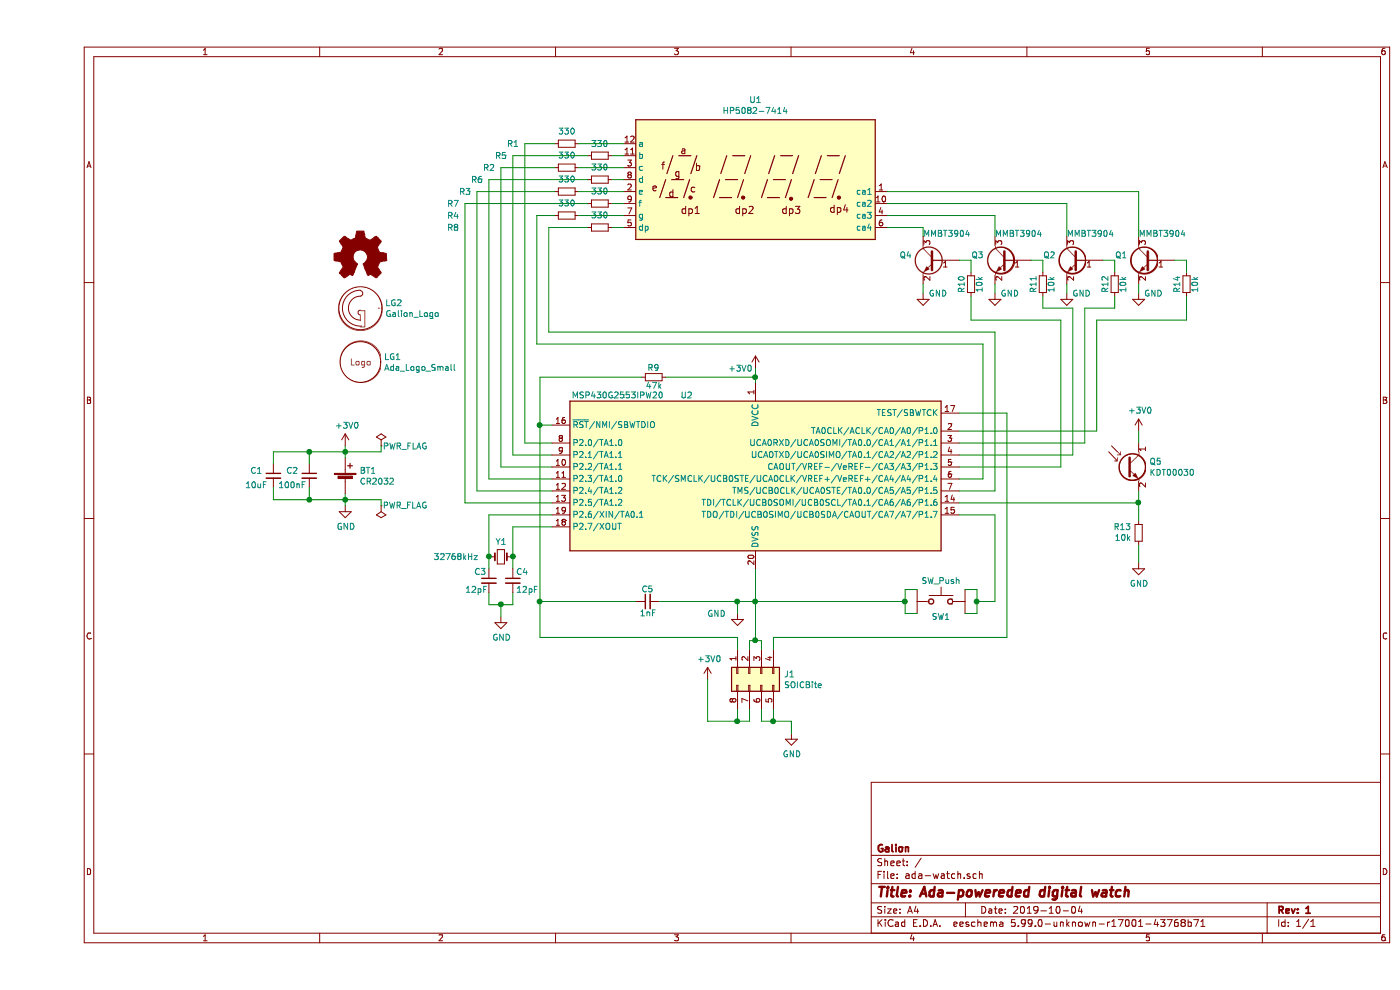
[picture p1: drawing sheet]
EESchema Schematic File Version 5
EELAYER 30 0
EELAYER END
$Descr A4 11693 8268
encoding utf-8
Sheet 1 1
Title "Ada-powereded digital watch"
Date "2019-10-04"
Rev "1"
Comp "Galion"
Comment1 ""
Comment2 ""
Comment3 ""
Comment4 ""
Comment5 ""
Comment6 ""
Comment7 ""
Comment8 ""
Comment9 ""
$EndDescr
$Comp
L custom_symbols:SW_Push_SKRPACE101 SW1
U 1 1
P 7550 5025
F 0 "SW1" V 7675 5025 50  0000 C CNN
F 1 "SW_Push" V 7375 5025 50  0000 C CNN
F 2 "custom_symbols:SKRPACE010" H 7550 5225 50  0001 C CNN
F 3 "~" H 7550 5225 50  0001 C CNN
	1    7550 5025
	0    1    1    0   
$EndComp
$Comp
L custom_symbols:HP5082-7414 U1
U 1 1
P 6000 1500
F 0 "U1" H 6000 2167 50  0000 C CNN
F 1 "HP5082-7414" H 6000 2076 50  0000 C CNN
F 2 "custom_symbols:DIP-12_W7.62mm_CustomPads_NoSilk" H 6000 900 50  0001 C CNN
F 3 "https://archive.org/details/bitsavers_hpdataBookicsDesignersCatalog_47988337/page/n71" H 5570 1530 50  0001 C CNN
	1    6000 1500
	1    0    0    -1  
$EndComp
$Comp
L Device:R_Small R8
U 1 1
P 4700 1900
F 0 "R8" V 4700 675 50  0000 C CNN
F 1 "330" V 4595 1900 50  0000 C CNN
F 2 "Resistor_SMD:R_0603_1608Metric_Pad1.05x0.95mm_HandSolder" H 4700 1900 50  0001 C CNN
F 3 "~" H 4700 1900 50  0001 C CNN
	1    4700 1900
	0    1    1    0   
$EndComp
$Comp
L Device:R_Small R4
U 1 1
P 4425 1800
F 0 "R4" V 4425 850 50  0000 C CNN
F 1 "330" V 4320 1800 50  0000 C CNN
F 2 "Resistor_SMD:R_0603_1608Metric_Pad1.05x0.95mm_HandSolder" H 4425 1800 50  0001 C CNN
F 3 "~" H 4425 1800 50  0001 C CNN
	1    4425 1800
	0    1    1    0   
$EndComp
$Comp
L Device:R_Small R7
U 1 1
P 4700 1700
F 0 "R7" V 4700 475 50  0000 C CNN
F 1 "330" V 4595 1700 50  0000 C CNN
F 2 "Resistor_SMD:R_0603_1608Metric_Pad1.05x0.95mm_HandSolder" H 4700 1700 50  0001 C CNN
F 3 "~" H 4700 1700 50  0001 C CNN
	1    4700 1700
	0    1    1    0   
$EndComp
$Comp
L Device:R_Small R3
U 1 1
P 4425 1600
F 0 "R3" V 4425 750 50  0000 C CNN
F 1 "330" V 4320 1600 50  0000 C CNN
F 2 "Resistor_SMD:R_0603_1608Metric_Pad1.05x0.95mm_HandSolder" H 4425 1600 50  0001 C CNN
F 3 "~" H 4425 1600 50  0001 C CNN
	1    4425 1600
	0    1    1    0   
$EndComp
$Comp
L Device:R_Small R6
U 1 1
P 4700 1500
F 0 "R6" V 4700 475 50  0000 C CNN
F 1 "330" V 4595 1500 50  0000 C CNN
F 2 "Resistor_SMD:R_0603_1608Metric_Pad1.05x0.95mm_HandSolder" H 4700 1500 50  0001 C CNN
F 3 "~" H 4700 1500 50  0001 C CNN
	1    4700 1500
	0    1    1    0   
$EndComp
$Comp
L Device:R_Small R2
U 1 1
P 4425 1400
F 0 "R2" V 4425 750 50  0000 C CNN
F 1 "330" V 4320 1400 50  0000 C CNN
F 2 "Resistor_SMD:R_0603_1608Metric_Pad1.05x0.95mm_HandSolder" H 4425 1400 50  0001 C CNN
F 3 "~" H 4425 1400 50  0001 C CNN
	1    4425 1400
	0    1    1    0   
$EndComp
$Comp
L Device:R_Small R5
U 1 1
P 4700 1300
F 0 "R5" V 4700 475 50  0000 C CNN
F 1 "330" V 4600 1300 50  0000 C CNN
F 2 "Resistor_SMD:R_0603_1608Metric_Pad1.05x0.95mm_HandSolder" H 4700 1300 50  0001 C CNN
F 3 "~" H 4700 1300 50  0001 C CNN
	1    4700 1300
	0    1    1    0   
$EndComp
$Comp
L Device:R_Small R1
U 1 1
P 4425 1200
F 0 "R1" V 4425 750 50  0000 C CNN
F 1 "330" V 4320 1200 50  0000 C CNN
F 2 "Resistor_SMD:R_0603_1608Metric_Pad1.05x0.95mm_HandSolder" H 4425 1200 50  0001 C CNN
F 3 "~" H 4425 1200 50  0001 C CNN
	1    4425 1200
	0    1    1    0   
$EndComp
Wire Wire Line
	4900 1200 4525 1200
Wire Wire Line
	4900 1300 4800 1300
Wire Wire Line
	4900 1400 4525 1400
Wire Wire Line
	4900 1500 4800 1500
Wire Wire Line
	4900 1600 4525 1600
Wire Wire Line
	4900 1700 4800 1700
Wire Wire Line
	4900 1800 4525 1800
Wire Wire Line
	4900 1900 4800 1900
Wire Wire Line
	4300 3700 4075 3700
Wire Wire Line
	4075 3700 4075 1200
Wire Wire Line
	4075 1200 4325 1200
Wire Wire Line
	4600 1300 3975 1300
Wire Wire Line
	3975 1300 3975 3800
Wire Wire Line
	3975 3800 4300 3800
Wire Wire Line
	4325 1400 3875 1400
Wire Wire Line
	3875 1400 3875 3900
Wire Wire Line
	3875 3900 4300 3900
Wire Wire Line
	4600 1500 3775 1500
Wire Wire Line
	3775 1500 3775 4000
Wire Wire Line
	3775 4000 4300 4000
Wire Wire Line
	4325 1600 3675 1600
Wire Wire Line
	3675 1600 3675 4100
Wire Wire Line
	3675 4100 4300 4100
Wire Wire Line
	4600 1700 3575 1700
Wire Wire Line
	3575 1700 3575 4200
Wire Wire Line
	3575 4200 4300 4200
Wire Wire Line
	7900 4000 7700 4000
$Comp
L power:GND #PWR0101
U 1 1
P 5850 5125
F 0 "#PWR0101" H 5850 4875 50  0001 C CNN
F 1 "GND" H 5675 5125 50  0000 C CNN
F 2 "" H 5850 5125 50  0001 C CNN
F 3 "" H 5850 5125 50  0001 C CNN
	1    5850 5125
	1    0    0    -1  
$EndComp
Wire Wire Line
	8000 4300 8000 5025
Wire Wire Line
	6000 5025 6000 4750
$Comp
L custom_symbols:KDT00030 Q5
U 1 1
P 9100 3900
F 0 "Q5" H 9290 3946 50  0000 L CNN
F 1 "KDT00030" H 9290 3855 50  0000 L CNN
F 2 "LED_SMD:LED_0603_1608Metric" H 9580 3760 50  0001 C CNN
F 3 "https://www.onsemi.com/pub/Collateral/KDT00030-D.PDF" H 9100 3900 50  0001 C CNN
	1    9100 3900
	1    0    0    -1  
$EndComp
Wire Wire Line
	7700 4200 9200 4200
Wire Wire Line
	9200 4200 9200 4100
$Comp
L power:GND #PWR0102
U 1 1
P 9200 4700
F 0 "#PWR0102" H 9200 4450 50  0001 C CNN
F 1 "GND" H 9205 4527 50  0000 C CNN
F 2 "" H 9200 4700 50  0001 C CNN
F 3 "" H 9200 4700 50  0001 C CNN
	1    9200 4700
	1    0    0    -1  
$EndComp
$Comp
L Device:R_Small R13
U 1 1
P 9200 4450
F 0 "R13" H 9259 4404 50  0000 L CNN
F 1 "10k" H 9259 4495 50  0000 L CNN
F 2 "Resistor_SMD:R_0603_1608Metric_Pad1.05x0.95mm_HandSolder" H 9200 4450 50  0001 C CNN
F 3 "~" H 9200 4450 50  0001 C CNN
	1    9200 4450
	-1   0    0    1   
$EndComp
Wire Wire Line
	9200 4350 9200 4200
Connection ~ 9200 4200
Wire Wire Line
	9200 4700 9200 4550
$Comp
L Device:Battery_Cell BT1
U 1 1
P 2575 4025
F 0 "BT1" H 2693 4121 50  0000 L CNN
F 1 "CR2032" H 2693 4030 50  0000 L CNN
F 2 "custom_symbols:BatteryHolder_Pinrex_780-72-00GF51_1x2032_customSilk" V 2575 4085 50  0001 C CNN
F 3 "~" V 2575 4085 50  0001 C CNN
	1    2575 4025
	1    0    0    -1  
$EndComp
$Comp
L power:GND #PWR0103
U 1 1
P 2575 4225
F 0 "#PWR0103" H 2575 3975 50  0001 C CNN
F 1 "GND" H 2580 4052 50  0000 C CNN
F 2 "" H 2575 4225 50  0001 C CNN
F 3 "" H 2575 4225 50  0001 C CNN
	1    2575 4225
	1    0    0    -1  
$EndComp
$Comp
L power:+3V0 #PWR0104
U 1 1
P 2575 3725
F 0 "#PWR0104" H 2575 3575 50  0001 C CNN
F 1 "+3V0" H 2590 3898 50  0000 C CNN
F 2 "" H 2575 3725 50  0001 C CNN
F 3 "" H 2575 3725 50  0001 C CNN
	1    2575 3725
	1    0    0    -1  
$EndComp
$Comp
L power:+3V0 #PWR0105
U 1 1
P 6000 3075
F 0 "#PWR0105" H 6000 2925 50  0001 C CNN
F 1 "+3V0" H 5875 3075 50  0000 C CNN
F 2 "" H 6000 3075 50  0001 C CNN
F 3 "" H 6000 3075 50  0001 C CNN
	1    6000 3075
	1    0    0    -1  
$EndComp
Wire Wire Line
	6000 3075 6000 3150
$Comp
L power:+3V0 #PWR0106
U 1 1
P 9200 3600
F 0 "#PWR0106" H 9200 3450 50  0001 C CNN
F 1 "+3V0" H 9215 3773 50  0000 C CNN
F 2 "" H 9200 3600 50  0001 C CNN
F 3 "" H 9200 3600 50  0001 C CNN
	1    9200 3600
	1    0    0    -1  
$EndComp
Wire Wire Line
	9200 3600 9200 3700
Wire Wire Line
	4325 1800 4175 1800
Wire Wire Line
	4175 2875 7900 2875
Wire Wire Line
	4275 1900 4600 1900
$Comp
L Transistor_BJT:MMBT3904 Q4
U 1 1
P 7500 2175
F 0 "Q4" H 7691 2221 50  0000 L CNN
F 1 "MMBT3904" H 7200 2400 50  0000 L CNN
F 2 "Package_TO_SOT_SMD:SOT-23" H 7700 2100 50  0001 L CIN
F 3 "https://www.fairchildsemi.com/datasheets/2N/2N3904.pdf" H 7500 2175 50  0001 L CNN
	1    7500 2175
	-1   0    0    -1  
$EndComp
$Comp
L Transistor_BJT:MMBT3904 Q3
U 1 1
P 8100 2175
F 0 "Q3" H 8291 2221 50  0000 L CNN
F 1 "MMBT3904" H 7800 2400 50  0000 L CNN
F 2 "Package_TO_SOT_SMD:SOT-23" H 8300 2100 50  0001 L CIN
F 3 "https://www.fairchildsemi.com/datasheets/2N/2N3904.pdf" H 8100 2175 50  0001 L CNN
	1    8100 2175
	-1   0    0    -1  
$EndComp
$Comp
L Transistor_BJT:MMBT3904 Q1
U 1 1
P 9300 2175
F 0 "Q1" H 9491 2221 50  0000 L CNN
F 1 "MMBT3904" H 9000 2400 50  0000 L CNN
F 2 "Package_TO_SOT_SMD:SOT-23" H 9500 2100 50  0001 L CIN
F 3 "https://www.fairchildsemi.com/datasheets/2N/2N3904.pdf" H 9300 2175 50  0001 L CNN
	1    9300 2175
	-1   0    0    -1  
$EndComp
$Comp
L Transistor_BJT:MMBT3904 Q2
U 1 1
P 8700 2175
F 0 "Q2" H 8891 2221 50  0000 L CNN
F 1 "MMBT3904" H 8400 2400 50  0000 L CNN
F 2 "Package_TO_SOT_SMD:SOT-23" H 8900 2100 50  0001 L CIN
F 3 "https://www.fairchildsemi.com/datasheets/2N/2N3904.pdf" H 8700 2175 50  0001 L CNN
	1    8700 2175
	-1   0    0    -1  
$EndComp
Wire Wire Line
	7100 1900 7400 1900
Wire Wire Line
	7400 1900 7400 1975
Wire Wire Line
	7100 1800 8000 1800
Wire Wire Line
	8000 1800 8000 1975
Wire Wire Line
	8600 1700 8600 1975
Wire Wire Line
	9200 1600 9200 1975
$Comp
L Device:R_Small R10
U 1 1
P 7800 2375
F 0 "R10" V 7875 2375 50  0000 C CNN
F 1 "10k" V 7725 2375 50  0000 C CNN
F 2 "Resistor_SMD:R_0603_1608Metric_Pad1.05x0.95mm_HandSolder" H 7800 2375 50  0001 C CNN
F 3 "~" H 7800 2375 50  0001 C CNN
	1    7800 2375
	-1   0    0    1   
$EndComp
$Comp
L Device:R_Small R11
U 1 1
P 8400 2375
F 0 "R11" V 8475 2375 50  0000 C CNN
F 1 "10k" V 8325 2375 50  0000 C CNN
F 2 "Resistor_SMD:R_0603_1608Metric_Pad1.05x0.95mm_HandSolder" H 8400 2375 50  0001 C CNN
F 3 "~" H 8400 2375 50  0001 C CNN
	1    8400 2375
	-1   0    0    1   
$EndComp
$Comp
L Device:R_Small R12
U 1 1
P 9000 2375
F 0 "R12" V 9075 2375 50  0000 C CNN
F 1 "10k" V 8925 2375 50  0000 C CNN
F 2 "Resistor_SMD:R_0603_1608Metric_Pad1.05x0.95mm_HandSolder" H 9000 2375 50  0001 C CNN
F 3 "~" H 9000 2375 50  0001 C CNN
	1    9000 2375
	-1   0    0    1   
$EndComp
$Comp
L Device:R_Small R14
U 1 1
P 9600 2375
F 0 "R14" V 9675 2375 50  0000 C CNN
F 1 "10k" V 9525 2375 50  0000 C CNN
F 2 "Resistor_SMD:R_0603_1608Metric_Pad1.05x0.95mm_HandSolder" H 9600 2375 50  0001 C CNN
F 3 "~" H 9600 2375 50  0001 C CNN
	1    9600 2375
	-1   0    0    1   
$EndComp
Wire Wire Line
	7700 2175 7800 2175
Wire Wire Line
	7800 2175 7800 2275
Wire Wire Line
	8300 2175 8400 2175
Wire Wire Line
	8400 2175 8400 2275
Wire Wire Line
	8900 2175 9000 2175
Wire Wire Line
	9000 2175 9000 2275
Wire Wire Line
	9600 2175 9600 2275
Wire Wire Line
	9500 2175 9600 2175
Wire Wire Line
	7100 1700 8600 1700
Wire Wire Line
	7100 1600 9200 1600
Wire Wire Line
	8400 2475 8400 2575
Wire Wire Line
	8400 2575 8650 2575
Wire Wire Line
	8650 2575 8650 3800
Wire Wire Line
	8650 3800 7700 3800
Wire Wire Line
	9000 2475 9000 2575
Wire Wire Line
	9000 2575 8750 2575
Wire Wire Line
	8750 2575 8750 3700
Wire Wire Line
	8750 3700 7700 3700
Wire Wire Line
	9600 2475 9600 2675
Wire Wire Line
	9600 2675 8850 2675
Wire Wire Line
	8850 2675 8850 3600
Wire Wire Line
	8850 3600 7700 3600
Wire Wire Line
	4275 2775 8000 2775
Wire Wire Line
	7700 4100 8000 4100
Wire Wire Line
	7800 2475 7800 2675
Wire Wire Line
	7800 2675 8550 2675
Wire Wire Line
	8550 2675 8550 3900
Wire Wire Line
	8550 3900 7700 3900
Wire Wire Line
	7900 2875 7900 4000
Wire Wire Line
	8000 2775 8000 4100
Wire Wire Line
	4275 1900 4275 2775
Wire Wire Line
	4175 1800 4175 2875
$Comp
L power:GND #PWR0107
U 1 1
P 7400 2450
F 0 "#PWR0107" H 7400 2200 50  0001 C CNN
F 1 "GND" H 7525 2450 50  0000 C CNN
F 2 "" H 7400 2450 50  0001 C CNN
F 3 "" H 7400 2450 50  0001 C CNN
	1    7400 2450
	1    0    0    -1  
$EndComp
$Comp
L power:GND #PWR0108
U 1 1
P 8000 2450
F 0 "#PWR0108" H 8000 2200 50  0001 C CNN
F 1 "GND" H 8125 2450 50  0000 C CNN
F 2 "" H 8000 2450 50  0001 C CNN
F 3 "" H 8000 2450 50  0001 C CNN
	1    8000 2450
	1    0    0    -1  
$EndComp
$Comp
L power:GND #PWR0109
U 1 1
P 8600 2450
F 0 "#PWR0109" H 8600 2200 50  0001 C CNN
F 1 "GND" H 8725 2450 50  0000 C CNN
F 2 "" H 8600 2450 50  0001 C CNN
F 3 "" H 8600 2450 50  0001 C CNN
	1    8600 2450
	1    0    0    -1  
$EndComp
$Comp
L power:GND #PWR0110
U 1 1
P 9200 2450
F 0 "#PWR0110" H 9200 2200 50  0001 C CNN
F 1 "GND" H 9325 2450 50  0000 C CNN
F 2 "" H 9200 2450 50  0001 C CNN
F 3 "" H 9200 2450 50  0001 C CNN
	1    9200 2450
	1    0    0    -1  
$EndComp
Wire Wire Line
	9200 2450 9200 2375
Wire Wire Line
	8600 2450 8600 2375
Wire Wire Line
	8000 2450 8000 2375
Wire Wire Line
	7400 2375 7400 2450
$Comp
L Connector_Generic:Conn_02x04_Counter_Clockwise J1
U 1 1
P 5950 5625
F 0 "J1" V 5954 5337 50  0000 R CNN
F 1 "SOICBite" V 6045 5337 50  0000 R CNN
F 2 "custom_symbols:SOIC_clipProgSmall" H 5950 5625 50  0001 C CNN
F 3 "~" H 5950 5625 50  0001 C CNN
	1    5950 5625
	0    -1   1    0   
$EndComp
Wire Wire Line
	4300 3550 4200 3550
Wire Wire Line
	4200 3550 4200 5025
Wire Wire Line
	5850 5425 5850 5325
Wire Wire Line
	4200 5325 5850 5325
Wire Wire Line
	7700 3450 8100 3450
Wire Wire Line
	8100 3450 8100 5325
Wire Wire Line
	6150 5325 6150 5425
Wire Wire Line
	7700 4300 8000 4300
Wire Wire Line
	5950 5425 5950 5350
Wire Wire Line
	6050 5350 6050 5425
Wire Wire Line
	6000 5350 6000 5025
Connection ~ 6000 5025
Wire Wire Line
	5950 5350 6000 5350
Wire Wire Line
	5850 5125 5850 5025
Wire Wire Line
	5850 5025 6000 5025
Connection ~ 6000 5350
Wire Wire Line
	6000 5350 6050 5350
Wire Wire Line
	6150 5325 8100 5325
$Comp
L Device:R_Small R9
U 1 1
P 5150 3150
F 0 "R9" V 5225 3100 50  0000 L CNN
F 1 "47k" V 5075 3075 50  0000 L CNN
F 2 "Resistor_SMD:R_0603_1608Metric" H 5150 3150 50  0001 C CNN
F 3 "~" H 5150 3150 50  0001 C CNN
	1    5150 3150
	0    -1   -1   0   
$EndComp
$Comp
L MCU_Texas_MSP430:MSP430G2553IPW20 U2
U 1 1
P 6000 4000
F 0 "U2" H 5425 4700 50  0000 C CNN
F 1 "MSP430G2553IPW20" H 4850 4700 50  0000 C CNN
F 2 "Package_SO:TSSOP-20_4.4x6.5mm_P0.65mm" H 4550 3450 50  0001 C CIN
F 3 "http://www.ti.com/lit/ds/symlink/msp430g2553.pdf" H 5950 4000 50  0001 C CNN
	1    6000 4000
	1    0    0    -1  
$EndComp
Wire Wire Line
	6000 3150 5250 3150
Connection ~ 6000 3150
Wire Wire Line
	6000 3150 6000 3200
Wire Wire Line
	5050 3150 4200 3150
Wire Wire Line
	4200 3150 4200 3550
Connection ~ 4200 3550
$Comp
L power:+3V0 #PWR0111
U 1 1
P 5600 5675
F 0 "#PWR0111" H 5600 5525 50  0001 C CNN
F 1 "+3V0" H 5615 5848 50  0000 C CNN
F 2 "" H 5600 5675 50  0001 C CNN
F 3 "" H 5600 5675 50  0001 C CNN
	1    5600 5675
	1    0    0    -1  
$EndComp
Wire Wire Line
	5850 5925 5850 6025
Wire Wire Line
	5850 6025 5600 6025
Wire Wire Line
	5600 6025 5600 5675
Wire Wire Line
	5850 6025 5950 6025
Wire Wire Line
	5950 6025 5950 5925
Connection ~ 5850 6025
$Comp
L power:GND #PWR0112
U 1 1
P 6300 6125
F 0 "#PWR0112" H 6300 5875 50  0001 C CNN
F 1 "GND" H 6305 5952 50  0000 C CNN
F 2 "" H 6300 6125 50  0001 C CNN
F 3 "" H 6300 6125 50  0001 C CNN
	1    6300 6125
	1    0    0    -1  
$EndComp
Wire Wire Line
	6050 5925 6050 6025
Wire Wire Line
	6050 6025 6150 6025
Wire Wire Line
	6300 6025 6300 6125
Wire Wire Line
	6150 5925 6150 6025
Connection ~ 6150 6025
Wire Wire Line
	6150 6025 6300 6025
$Comp
L Device:C_Small C2
U 1 1
P 2275 3975
F 0 "C2" H 2367 4021 50  0000 L CNN
F 1 "100nF" H 2300 3900 50  0000 L CNN
F 2 "Capacitor_SMD:C_0805_2012Metric" H 2275 3975 50  0001 C CNN
F 3 "~" H 2275 3975 50  0001 C CNN
	1    2275 3975
	-1   0    0    -1  
$EndComp
$Comp
L Device:C_Small C1
U 1 1
P 1975 3975
F 0 "C1" H 2067 4021 50  0000 L CNN
F 1 "10uF" H 2025 3900 50  0000 L CNN
F 2 "Capacitor_SMD:C_0805_2012Metric" H 1975 3975 50  0001 C CNN
F 3 "~" H 1975 3975 50  0001 C CNN
	1    1975 3975
	-1   0    0    -1  
$EndComp
Wire Wire Line
	2575 3725 2575 3775
Wire Wire Line
	2575 4225 2575 4175
Wire Wire Line
	2275 3775 2575 3775
Connection ~ 2575 3775
Wire Wire Line
	2575 3775 2575 3825
Wire Wire Line
	2275 3775 1975 3775
Connection ~ 2275 3775
Wire Wire Line
	1975 4175 2275 4175
Connection ~ 2575 4175
Wire Wire Line
	2575 4175 2575 4125
Connection ~ 2275 4175
Wire Wire Line
	2275 4175 2575 4175
Wire Wire Line
	2275 4075 2275 4175
Wire Wire Line
	1975 4075 1975 4175
Wire Wire Line
	2275 3775 2275 3875
Wire Wire Line
	1975 3775 1975 3875
$Comp
L Device:C_Small C5
U 1 1
P 5100 5025
F 0 "C5" V 5200 4975 50  0000 L CNN
F 1 "1nF" V 5000 4950 50  0000 L CNN
F 2 "Capacitor_SMD:C_0402_1005Metric" H 5100 5025 50  0001 C CNN
F 3 "~" H 5100 5025 50  0001 C CNN
	1    5100 5025
	0    -1   -1   0   
$EndComp
Wire Wire Line
	5850 5025 5200 5025
Connection ~ 5850 5025
Wire Wire Line
	5000 5025 4200 5025
Connection ~ 4200 5025
Wire Wire Line
	4200 5025 4200 5325
Wire Wire Line
	3775 4650 3775 4750
Connection ~ 3975 4650
Wire Wire Line
	3975 4650 3975 4750
Connection ~ 3775 4650
$Comp
L power:GND #PWR0113
U 1 1
P 3875 5150
F 0 "#PWR0113" H 3875 4900 50  0001 C CNN
F 1 "GND" H 3880 4977 50  0000 C CNN
F 2 "" H 3875 5150 50  0001 C CNN
F 3 "" H 3875 5150 50  0001 C CNN
	1    3875 5150
	1    0    0    -1  
$EndComp
$Comp
L Device:C_Small C4
U 1 1
P 3975 4850
F 0 "C4" H 4000 4925 50  0000 L CNN
F 1 "12pF" H 4000 4775 50  0000 L CNN
F 2 "Capacitor_SMD:C_0402_1005Metric" H 3975 4850 50  0001 C CNN
F 3 "~" H 3975 4850 50  0001 C CNN
	1    3975 4850
	1    0    0    -1  
$EndComp
$Comp
L Device:C_Small C3
U 1 1
P 3775 4850
F 0 "C3" H 3650 4925 50  0000 L CNN
F 1 "12pF" H 3575 4775 50  0000 L CNN
F 2 "Capacitor_SMD:C_0402_1005Metric" H 3775 4850 50  0001 C CNN
F 3 "~" H 3775 4850 50  0001 C CNN
	1    3775 4850
	1    0    0    -1  
$EndComp
Wire Wire Line
	3975 4400 3975 4650
Wire Wire Line
	3775 4300 3775 4650
$Comp
L Device:Crystal_Small Y1
U 1 1
P 3875 4650
F 0 "Y1" H 3875 4775 50  0000 C CNN
F 1 "32768kHz" H 4250 4650 50  0000 C CNN
F 2 "Crystal:Crystal_C38-LF_D3.0mm_L8.0mm_Horizontal_1EP_style1" H 3875 4650 50  0001 C CNN
F 3 "~" H 3875 4650 50  0001 C CNN
	1    3875 4650
	-1   0    0    -1  
$EndComp
Wire Wire Line
	3775 4300 4300 4300
Wire Wire Line
	3975 4400 4300 4400
Wire Wire Line
	3975 4950 3975 5050
Wire Wire Line
	3975 5050 3875 5050
Wire Wire Line
	3875 5050 3875 5150
Wire Wire Line
	3775 4950 3775 5050
Wire Wire Line
	3775 5050 3875 5050
Connection ~ 3875 5050
$Comp
L power:PWR_FLAG #FLG0101
U 1 1
P 2875 3725
F 0 "#FLG0101" H 2875 3800 50  0001 C CNN
F 1 "PWR_FLAG" H 3075 3725 50  0000 C CNN
F 2 "" H 2875 3725 50  0001 C CNN
F 3 "~" H 2875 3725 50  0001 C CNN
	1    2875 3725
	1    0    0    -1  
$EndComp
$Comp
L power:PWR_FLAG #FLG0102
U 1 1
P 2875 4225
F 0 "#FLG0102" H 2875 4300 50  0001 C CNN
F 1 "PWR_FLAG" H 2675 4225 50  0000 C CNN
F 2 "" H 2875 4225 50  0001 C CNN
F 3 "~" H 2875 4225 50  0001 C CNN
	1    2875 4225
	-1   0    0    1   
$EndComp
Wire Wire Line
	2875 3725 2875 3775
Wire Wire Line
	2875 3775 2575 3775
Wire Wire Line
	2575 4175 2875 4175
Wire Wire Line
	2875 4175 2875 4225
Wire Wire Line
	7850 5025 7850 4925
Wire Wire Line
	7850 4925 7750 4925
Wire Wire Line
	7850 5025 8000 5025
Wire Wire Line
	7850 5025 7850 5125
Wire Wire Line
	7850 5125 7750 5125
Connection ~ 7850 5025
Wire Wire Line
	7350 4925 7250 4925
Wire Wire Line
	7250 4925 7250 5025
Wire Wire Line
	7250 5125 7350 5125
Wire Wire Line
	7250 5025 6000 5025
Connection ~ 7250 5025
Wire Wire Line
	7250 5025 7250 5125
$Comp
L custom_symbols:Ada_Logo_Small LG1
U 1 1
P 2700 3225
F 0 "LG1" H 2898 3471 50  0000 L CNN
F 1 "Ada_Logo_Small" H 2898 3380 50  0000 L CNN
F 2 "custom_symbols:Ada_Logo_Small" H 2700 3225 50  0001 C CNN
F 3 "" H 2700 3225 50  0001 C CNN
	1    2700 3225
	1    0    0    -1  
$EndComp
$Comp
L custom_symbols:Galion_Logo LG2
U 1 1
P 2700 2575
F 0 "LG2" H 2908 2621 50  0000 L CNN
F 1 "Galion_Logo" H 2908 2530 50  0000 L CNN
F 2 "custom_symbols:Galion_Logo_Small" H 2766 2252 50  0001 C CNN
F 3 "" H 2700 2575 50  0001 C CNN
	1    2700 2575
	1    0    0    -1  
$EndComp
$Comp
L Graphic:Logo_Open_Hardware_Small LG3
U 1 1
P 2700 2150
F 0 "LG3" H 2700 2425 50  0001 C CNN
F 1 "Logo_Open_Hardware_Small" H 2700 1925 50  0001 C CNN
F 2 "Symbol:OSHW-Symbol_6.7x6mm_SilkScreen" H 2700 2150 50  0001 C CNN
F 3 "~" H 2700 2150 50  0001 C CNN
	1    2700 2150
	1    0    0    -1  
$EndComp
$EndSCHEMATC
